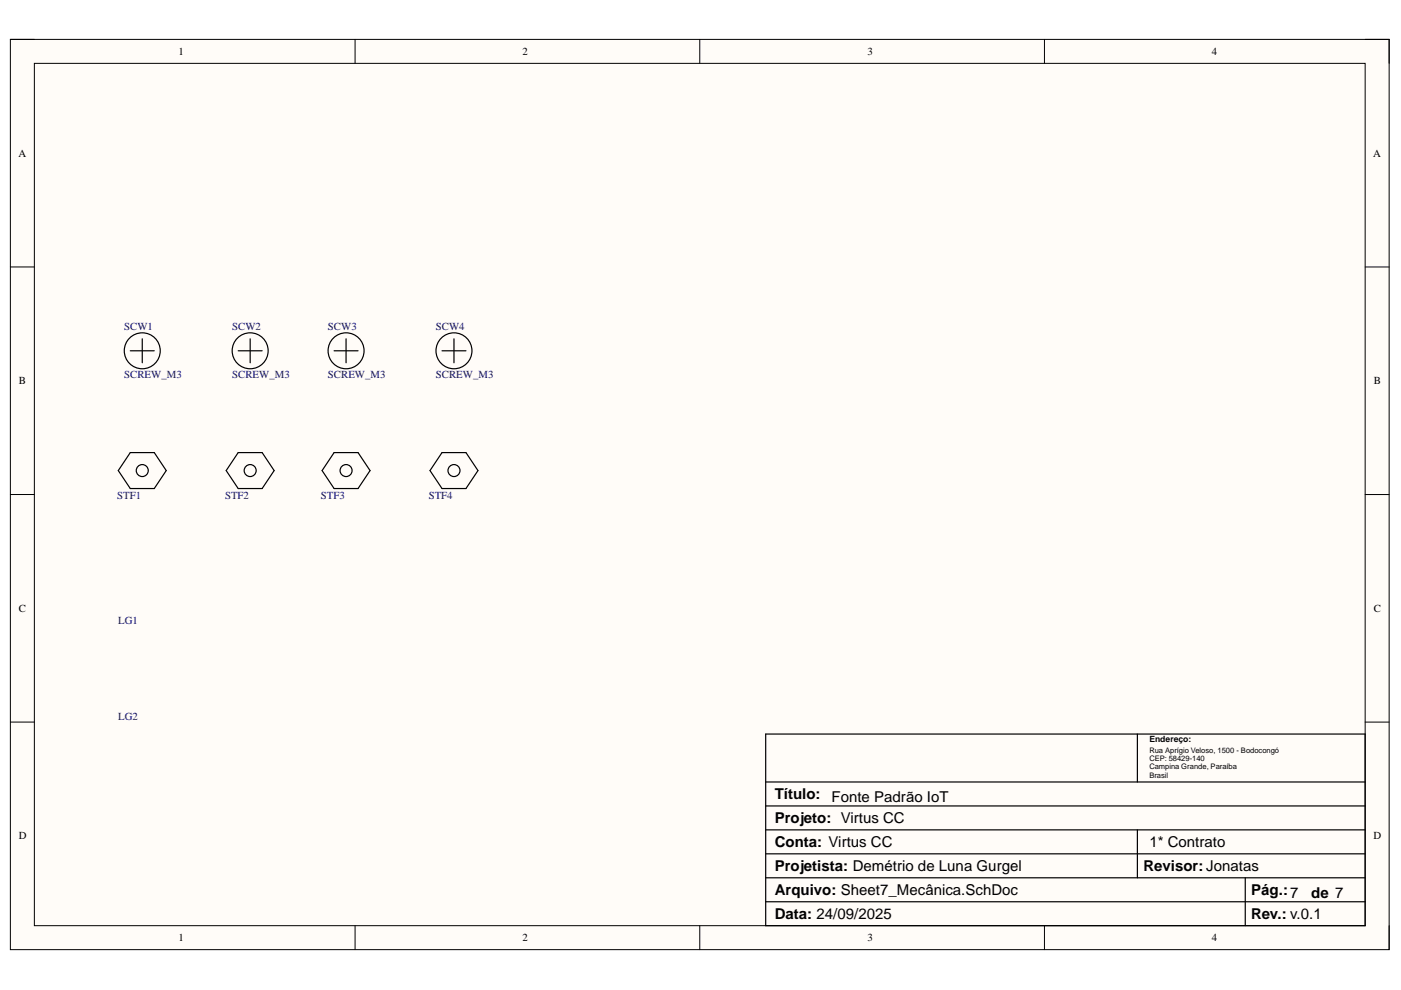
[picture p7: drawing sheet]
<svg xmlns="http://www.w3.org/2000/svg" width="297mm" height="210mm" viewBox="0 0 297 210" stroke-linecap="round" stroke-linejoin="round" font-family="sans-serif">
<path d="M2.2 8.4h292.3v192.9h-292.3z" fill-rule="evenodd" fill="#fffcf8"/>
<path d="M2.2 8.4h292.3v192.9h-292.3z" fill="none" stroke="#000" stroke-width=".21"/>
<path d="M7.3 13.4h282.1v182.9h-282.1z" fill-rule="evenodd" fill="#fffcf8"/>
<g fill="none" stroke="#000" stroke-width=".21">
<path d="M2.2 8.4h5.1M7.3 13.4h282.1v182.9h-282.1zM75.3 8.4v5M148.4 8.4v5M221.4 8.4v5M289.4 8.4h5.1v5M2.2 56.6h5.1M289.4 56.6h5.1M2.2 104.8h5.1M289.4 104.9h5.1M2.2 153.1h5.1M289.4 153.1h5.1"/>
<path d="M75.3 196.3v5M148.4 196.3v5M221.4 196.3v5M294.5 196.3v5"/>
</g>
<g fill="none" stroke="#000" stroke-width=".25">
<path d="M27.6 74.4h5.1M30.2 71.8v5.1M50.5 74.4h5.1M53 71.8v5.1M70.8 74.4h5.1M73.4 71.8v5.1M93.7 74.4h5.1M96.3 71.8v5.1M27.6 96h5.1l2.5 3.8-2.5 3.8h-5.1l-2.5-3.8zM50.5 96h5.1l2.5 3.8-2.5 3.8h-5.1l-2.5-3.8zM70.8 96h5.1l2.6 3.8-2.6 3.8h-5.1l-2.5-3.8zM93.7 96h5.1l2.5 3.8-2.5 3.8h-5.1l-2.5-3.8z"/>
<path d="M162.3 155.6h127.1v40.7h-127.1zM241.1 155.6v10.2M162.3 176h127.1M162.3 170.9h127.1M162.3 165.8h127.1M241.1 176v10.1M162.3 191.2h127.1M162.3 186.1h127.1M162.3 181h127.1M264 186.1v10.2"/>
<circle cx="30.2" cy="74.4" r="3.8"/>
<circle cx="53" cy="74.4" r="3.8"/>
<circle cx="73.4" cy="74.4" r="3.8"/>
<circle cx="96.2" cy="74.4" r="3.8"/>
<circle cx="30.2" cy="99.8" r="1.27"/>
<circle cx="53" cy="99.8" r="1.27"/>
<circle cx="73.4" cy="99.8" r="1.27"/>
<circle cx="96.3" cy="99.8" r="1.27"/>
</g>
<g font-size="3.2">
<text x="164.2" y="169.4">Título:</text>
<text x="176.3" y="170">Fonte Padrão IoT</text>
<text x="164.2" y="174.5">Projeto: Virtus CC</text>
<text x="164.2" y="179.6">Conta: Virtus CC</text>
<text x="243.7" y="179.6">1* Contrato</text>
<text x="164.2" y="184.7">Projetista: Demétrio de Luna Gurgel</text>
<text x="242.4" y="184.7">Revisor: Jonatas</text>
<text x="164.2" y="189.7">Arquivo: Sheet7_Mecânica.SchDoc</text>
<text x="265.3" y="189.7">Pág.:7</text>
<text x="278" y="190.4">de 7</text>
<text x="164.2" y="194.8">Data: 24/09/2025</text>
<text x="265.3" y="194.8">Rev.: v.0.1</text>
</g>
<g font-size="2.3">
<text x="37.9" y="11.7">1</text>
<text x="110.8" y="11.7">2</text>
<text x="184" y="11.7">3</text>
<text x="256.9" y="11.7">4</text>
<text x="3.9" y="33.2">A</text>
<text x="291.1" y="33.2">A</text>
<text x="4" y="81.5">B</text>
<text x="291.3" y="81.5">B</text>
<text x="4" y="129.7">C</text>
<text x="291.3" y="129.7">C</text>
<text x="4" y="178">D</text>
<text x="291.2" y="178">D</text>
<text x="37.9" y="199.6">1</text>
<text x="110.8" y="199.6">2</text>
<text x="184" y="199.6">3</text>
<text x="256.9" y="199.6">4</text>
</g>
<g font-size="2.3" fill="#000080">
<text x="26.4" y="70.1">SCW1</text>
<text x="49.2" y="70.1">SCW2</text>
<text x="69.5" y="70.1">SCW3</text>
<text x="92.4" y="70.1">SCW4</text>
<text x="26.4" y="80.2">SCREW_M3</text>
<text x="49.2" y="80.2">SCREW_M3</text>
<text x="69.5" y="80.2">SCREW_M3</text>
<text x="92.4" y="80.2">SCREW_M3</text>
<text x="24.8" y="105.8">STF1</text>
<text x="47.7" y="105.8">STF2</text>
<text x="68" y="105.8">STF3</text>
<text x="90.9" y="105.8">STF4</text>
<text x="25.1" y="132.3">LG1</text>
<text x="25.1" y="152.6">LG2</text>
</g>
<text font-size="1.8" x="243.7" y="157.3">Endereço:</text>
<g font-size="1.6">
<text x="243.7" y="159.6">Rua Aprígio Veloso, 1500 - Bodocongó</text>
<text x="243.7" y="161.4">CEP: 58429-140</text>
<text x="243.7" y="163.1">Campina Grande, Paraíba</text>
<text x="243.7" y="164.9">Brasil</text>
</g>
</svg>
